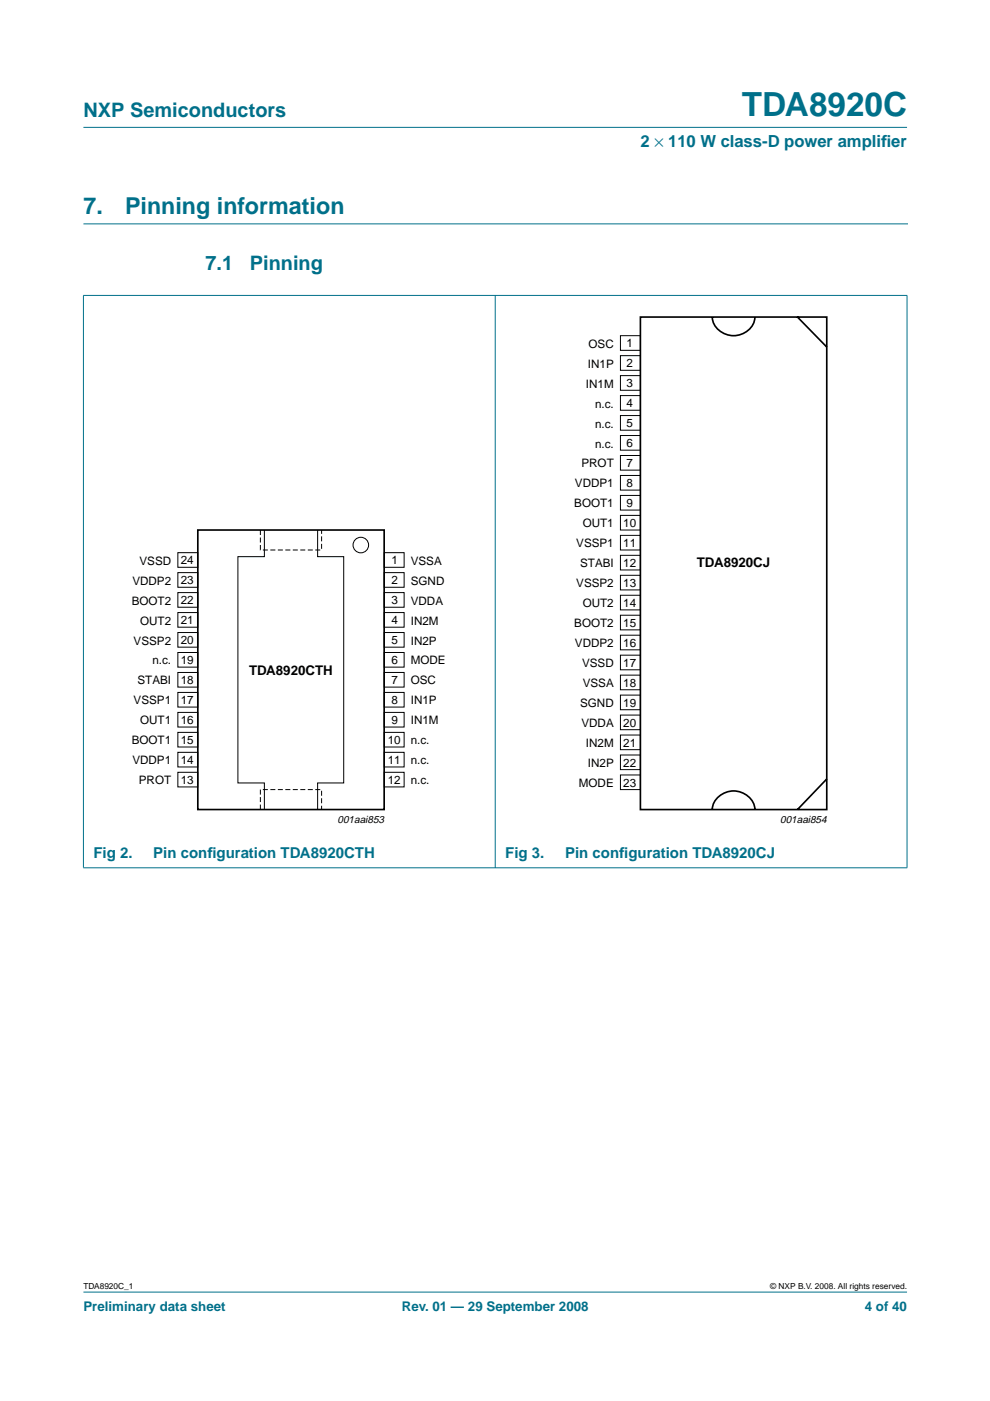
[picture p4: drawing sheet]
<svg xmlns="http://www.w3.org/2000/svg" width="210mm" height="297mm" viewBox="0 0 210 297" stroke-linecap="round" stroke-linejoin="round" font-family="sans-serif">
<g fill="#00708a" stroke="#00708a" stroke-width=".21">
<path d="M17.7 273.9h174.6z"/>
<path d="M17.7 27h174.6z"/>
<path d="M17.7 62.7v121.2z"/>
<path d="M105 62.6v121.4z"/>
<path d="M192.3 62.7v121.2z"/>
<path d="M17.6 62.6h174.8z"/>
<path d="M17.6 184h174.8z"/>
</g>
<path d="M17.7 47.5h174.7" fill="none" stroke="#00708a" stroke-width=".21"/>
<g fill="none" stroke="#000" stroke-width=".21">
<path d="M131.5 71.2h4.3v3.1h-4.3zM131.5 75.4h4.3v3.1h-4.3zM131.5 79.6h4.3v3.1h-4.3zM131.5 83.9h4.3v3.1h-4.3zM131.5 88.1h4.3v3.1h-4.3zM131.5 92.3h4.3v3.1h-4.3zM131.5 96.6h4.3v3.1h-4.3zM37.7 117.2h4.2v3.1h-4.2zM56.1 112.4v5.6h-5.7v48h5.7v5.6M67.3 112.4v5.6h5.6v48h-5.6v5.6M81.5 117.2h4.2v3.1h-4.2zM131.5 100.8h4.3v3.1h-4.3z"/>
<path d="M131.5 105h4.3v3.1h-4.3zM131.5 109.3h4.3v3.1h-4.3zM131.5 113.5h4.3v3.1h-4.3zM131.5 117.7h4.3v3.1h-4.3zM37.7 121.4h4.2v3.1h-4.2zM37.7 125.6h4.2v3.1h-4.2zM37.7 129.9h4.2v3.1h-4.2zM37.7 134.1h4.2v3.1h-4.2zM37.7 138.3h4.2v3.1h-4.2zM81.5 134.1h4.2v3.1h-4.2zM81.5 138.3h4.2v3.1h-4.2zM81.5 125.6h4.2v3.1h-4.2z"/>
<path d="M81.5 129.9h4.2v3.1h-4.2zM81.5 121.4h4.2v3.1h-4.2zM131.5 122h4.3v3.1h-4.3zM131.5 126.2h4.3v3.1h-4.3zM131.5 130.4h4.3v3.1h-4.3zM131.5 134.7h4.3v3.1h-4.3zM131.5 138.9h4.3v3.1h-4.3zM37.7 142.6h4.2v3.1h-4.2zM37.7 146.8h4.2v3.1h-4.2zM37.7 151h4.2v3.1h-4.2zM37.7 155.3h4.2v3.1h-4.2zM37.7 159.5h4.2v3.1h-4.2z"/>
<path d="M81.5 159.5h4.2v3.1h-4.2zM81.5 151h4.2v3.1h-4.2zM81.5 155.3h4.2v3.1h-4.2zM81.5 142.6h4.2v3.1h-4.2zM81.5 146.8h4.2v3.1h-4.2zM131.5 143.1h4.3v3.1h-4.3zM131.5 147.4h4.3v3.1h-4.3zM131.5 151.6h4.3v3.1h-4.3zM131.5 155.8h4.3v3.1h-4.3zM37.7 163.7h4.2v3.1h-4.2zM81.5 163.7h4.2v3.1h-4.2zM131.5 160.1h4.3v3.1h-4.3z"/>
<path d="M131.5 164.3h4.3v3.1h-4.3z"/>
<circle cx="76.5" cy="115.6" r="1.65"/>
</g>
<path d="M135.8 67.2h39.5v104.4h-39.5zM151 67.2a4.6 4.6 0 0 0 7.3 3.1 3.8 3.8 0 0 0 1.8-3.1M169 67.2l6.3 6.4M41.9 112.4h39.6v59.2h-39.6zM151 171.6a4.6 4.6 0 0 1 3.5-3.8 4.6 4.6 0 0 1 4.9 1.8l.6 1.3 .1 .7M175.3 165.2l-6.2 6.4" fill="none" stroke="#000" stroke-width=".35"/>
<path d="M55.2 112.4v4.2h13v-4.2M55.2 171.6v-4.2h13v4.2" fill="none" stroke="#000" stroke-width=".21" stroke-dasharray="1.1 .5" stroke-linecap="butt"/>
<text font-size="7.1" fill="#00708a" x="157.3" y="24.7">TDA8920C</text>
<g font-size="4.9" fill="#00708a">
<text x="17.7" y="45.5">7.</text>
<text x="26.5" y="45.5">Pinning information</text>
</g>
<g font-size="4.2" fill="#00708a">
<text x="17.7" y="24.9">NXP Semiconductors</text>
<text x="43.6" y="57.3">7.1</text>
<text x="53" y="57.3">Pinning</text>
</g>
<g font-size="3.5" fill="#00708a">
<text x="135.8" y="31.1">2 × 110 W class-D power amplif</text>
<text x="186.8" y="31.1">ier</text>
</g>
<g font-size="3.2" fill="#00708a">
<text x="19.8" y="181.9">Fig 2.</text>
<text x="32.5" y="181.9">Pin conf</text>
<text x="44" y="181.9">iguration TDA8920CTH</text>
<text x="107.1" y="181.9">Fig 3.</text>
<text x="119.8" y="181.9">Pin conf</text>
<text x="131.3" y="181.9">iguration TDA8920CJ</text>
</g>
<g font-size="2.8">
<text x="147.8" y="120.3">TDA8920CJ</text>
<text x="52.8" y="143.1">TDA8920CTH</text>
</g>
<g font-size="2.8" fill="#00708a">
<text x="17.7" y="278">Preliminary data sheet</text>
<text x="85.2" y="278">Rev. 01 — 29 September 2008</text>
<text x="183.4" y="278">4 of 40</text>
</g>
<g font-size="2.5">
<text x="124.6" y="77.9">IN1P</text>
<text x="124.8" y="73.7">OSC</text>
<text x="132.8" y="73.6">1</text>
<text x="132.8" y="77.9">2</text>
<text x="124.2" y="82.2">IN1M</text>
<text x="132.8" y="82.1">3</text>
<text x="126.2" y="86.4">n.c.</text>
<text x="132.8" y="86.3">4</text>
<text x="126.2" y="90.6">n.c.</text>
<text x="126.2" y="94.9">n.c.</text>
<text x="132.8" y="90.6">5</text>
<text x="132.8" y="94.8">6</text>
<text x="123.3" y="99.1">PROT</text>
<text x="132.8" y="99">7</text>
<text x="121.8" y="107.6">BOOT1</text>
<text x="121.9" y="103.3">VDDP1</text>
<text x="132.8" y="103.3">8</text>
<text x="132.8" y="107.5">9</text>
<text x="123.6" y="111.8">OUT1</text>
<text x="132.1" y="111.7">10</text>
<text x="29.6" y="119.7">VSSD</text>
<text x="38.3" y="119.6">24</text>
<text x="83" y="119.6">1</text>
<text x="87.1" y="119.7">VSSA</text>
<text x="122.2" y="116">VSSP1</text>
<text x="132.1" y="116">11</text>
<text x="28.1" y="123.9">VDDP2</text>
<text x="38.3" y="123.9">23</text>
<text x="83" y="123.9">2</text>
<text x="87.1" y="123.9">SGND</text>
<text x="122.2" y="124.5">VSSP2</text>
<text x="123" y="120.3">STABI</text>
<text x="132.1" y="120.2">12</text>
<text x="132.1" y="124.4">13</text>
<text x="27.9" y="128.2">BOOT2</text>
<text x="38.3" y="128.1">22</text>
<text x="83" y="128.1">3</text>
<text x="87.1" y="128.2">VDDA</text>
<text x="123.6" y="128.7">OUT2</text>
<text x="132.1" y="128.7">14</text>
<text x="28.3" y="136.6">VSSP2</text>
<text x="29.7" y="132.4">OUT2</text>
<text x="38.3" y="132.3">21</text>
<text x="38.3" y="136.6">20</text>
<text x="83" y="136.6">5</text>
<text x="83" y="132.3">4</text>
<text x="87.1" y="132.4">IN2M</text>
<text x="87.1" y="136.6">IN2P</text>
<text x="121.8" y="133">BOOT2</text>
<text x="121.9" y="137.2">VDDP2</text>
<text x="132.1" y="132.9">15</text>
<text x="132.1" y="137.1">16</text>
<text x="32.3" y="140.9">n.c.</text>
<text x="38.3" y="140.8">19</text>
<text x="83" y="140.8">6</text>
<text x="87.1" y="140.9">MODE</text>
<text x="123.4" y="141.4">VSSD</text>
<text x="132.1" y="141.4">17</text>
<text x="28.3" y="149.3">VSSP1</text>
<text x="29.2" y="145.1">STABI</text>
<text x="38.3" y="145">18</text>
<text x="38.3" y="149.3">17</text>
<text x="83" y="145">7</text>
<text x="83" y="149.3">8</text>
<text x="87.1" y="145.1">OSC</text>
<text x="87.1" y="149.3">IN1P</text>
<text x="123" y="149.9">SGND</text>
<text x="123.5" y="145.7">VSSA</text>
<text x="132.1" y="145.6">18</text>
<text x="132.1" y="149.8">19</text>
<text x="29.7" y="153.6">OUT1</text>
<text x="38.3" y="153.5">16</text>
<text x="83" y="153.5">9</text>
<text x="87.1" y="153.6">IN1M</text>
<text x="123.3" y="154.1">VDDA</text>
<text x="132.1" y="154.1">20</text>
<text x="27.9" y="157.8">BOOT1</text>
<text x="38.3" y="157.7">15</text>
<text x="38.3" y="162">14</text>
<text x="82.2" y="162">11</text>
<text x="82.2" y="157.7">10</text>
<text x="87.1" y="157.8">n.c.</text>
<text x="124.2" y="158.4">IN2M</text>
<text x="132.1" y="158.3">21</text>
<text x="28.1" y="162">VDDP1</text>
<text x="29.4" y="166.3">PROT</text>
<text x="38.3" y="166.2">13</text>
<text x="82.2" y="166.2">12</text>
<text x="87.1" y="162">n.c.</text>
<text x="87.1" y="166.3">n.c.</text>
<text x="122.7" y="166.8">MODE</text>
<text x="124.6" y="162.6">IN2P</text>
<text x="132.1" y="162.5">22</text>
<text x="132.1" y="166.8">23</text>
</g>
<g font-size="2.2">
<text x="71.6" y="174.5">001aai853</text>
<text x="165.4" y="174.5">001aai854</text>
</g>
<g font-size="1.8">
<text x="17.7" y="273.4">TDA8920C_1</text>
<text x="163.3" y="273.4">© NXP B.V. 2008. All rights reserved.</text>
</g>
</svg>
